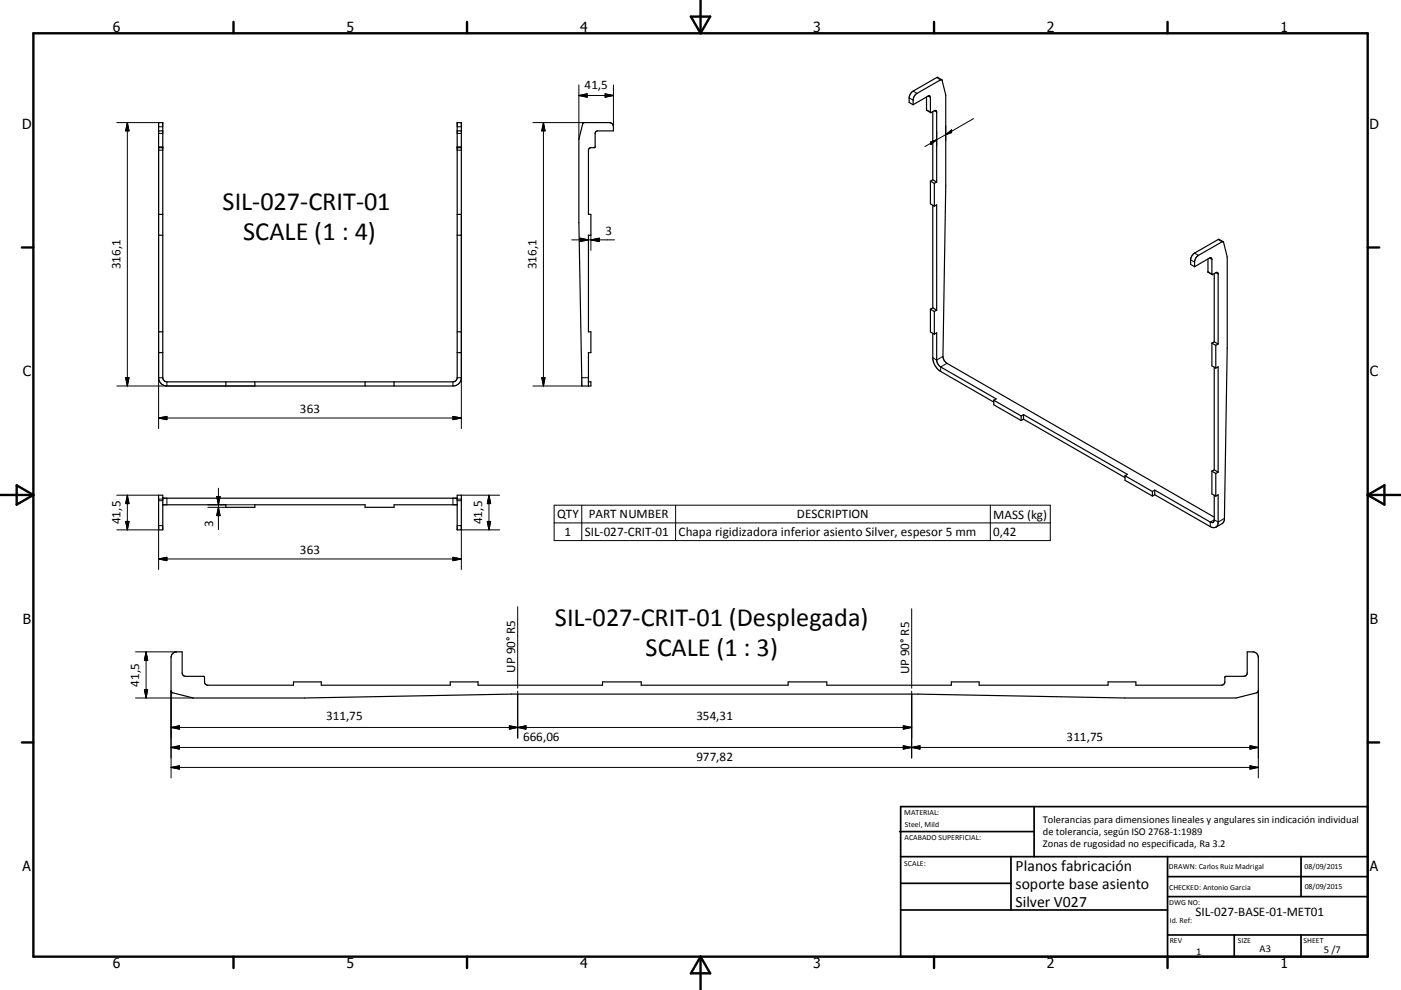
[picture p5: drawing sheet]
<svg xmlns="http://www.w3.org/2000/svg" width="420mm" height="297mm" viewBox="0 0 420 297" stroke-linecap="round" stroke-linejoin="round" font-family="sans-serif">
<g fill="none" stroke="#000" stroke-width=".36">
<path d="M47.6 36.8h1.2v76.5a1.31 1.31 0 0 0 1.2 1.3h85.8a1.3 1.3 0 0 0 1.3-1.3v-76.5h1.2v76.5a2.5 2.5 0 0 1-2.5 2.5h-85.8a2.5 2.5 0 0 1-2.4-2.5zM47.6 39.3h1.2M137.1 39.3h1.2M273.8 31.4l4.9-2.6 .2 .4 .1 4.6M277.8 29.1v3.9l1.2 .8M279 33.8l1.4-.7 .4 .5v21M279.7 33.5v20.5M282.3 23.9l-1.4-.7-7.1 4.1a2.65 2.65 0 0 0-1.2 2.1v1.3l1.2 .7M282.3 23.9l1.2 4.6v27.3l-.8 51.1a2.63 2.63 0 0 0 1.2 2.1l80.1 46.2M282.3 23.9l-7.4 4.1a2.55 2.55 0 0 0-1.1 1.8v1.6M47.6 44.3h1.2M137.1 44.3h1.2"/>
<path d="M278.9 54.4v6.8l1.2 .7M278.9 54.4l1.2 .6M279.7 54l-.8 .4M279.7 54l1.1 .6M280.1 55v6.9M280.8 54.6l-.7 .4M47.6 70.6h1.2M47.6 64.3h1.2M137.1 70.6h1.2M137.1 64.3h1.2M279.7 61.6v30.8M280.1 61.9l.7-.5v31.6"/>
<path d="M362.2 77.7v3.9l1.2 .8M366.7 72.5l-1.4-.7-7.1 4.1a2.68 2.68 0 0 0-1.2 2.1v1.3l1.2 .7M47.6 99.5h1.2M137.1 99.5h1.2M278.9 92.8v6.8l1.2 .7M278.9 92.8l1.2 .7M279.7 92.4l-.8 .4M279.7 92.4l1.1 .6M280.1 93.5v6.8M280.8 93l-.7 .5M358.2 80l4.4-2.6 .5-.1 .2 .5 .1 4.6M358.2 80v-1.6a2.42 2.42 0 0 1 1.1-1.8l7.3-4.1 .2 .2 1.1 4.4v27.2l-.8 51.6-.5 1-2.1 1.3"/>
<path d="M363.4 82.4l1.4-.7 .4 .3v21.2M364 82.1v20.4M47.6 105.8h1.2M67.7 114.6v1.2M76.4 114.6v1.2M109.5 114.6v1.2M118.1 114.6v1.2M137.1 105.8h1.2M176.4 114.6h.8v1.2h-2.8l-.8-49v-25l1.3-4.9 7.8-.1a1.21 1.21 0 0 1 1.2 1.2v1.3h-4.7l-.6 .2-.2 .5v4.1l-1.6 .3-.4 .7v19.2h.8v6.3h-.8v28.9h.8v6.3h-.8v10M279.7 100v7.3a5.2 5.2 0 0 0 2.3 4.1l15.9 9.2M280.1 100.3l.7-.4v8.1a2.63 2.63 0 0 0 1.2 2.1l16.7 9.6-.8 .4M363.3 102.9v6.9l1.2 .6"/>
<path d="M363.3 102.9l1.2 .7M364 110.2v30.7M364 102.5l1.2 .7M364 102.5l-.7 .4M364.5 110.4l.7-.4v31.6M364.5 103.6v6.8M365.2 103.2l-.7 .4M297.9 120.1v1.3l8.2 4.8M297.9 120.1l8.2 4.7M306.1 124.8v1.4M306.9 125.8l-.8 .4M306.9 124.4v1.4"/>
<path d="M306.9 124.4l-.8 .4M306.9 124.4l31.1 17.9-.7 .4M306.9 125.8l30.4 17.5M47.6 148.6h1.2v10.4h-1.2zM48.8 151.4h18.9v.8h8.7v-.8h33.1v.8h8.6v-.8h19M48.8 149.5h88.3M137.1 148.6h1.2v10.4h-1.2zM337.3 142.7v1.4l8.2 4.7M337.3 142.7l8.2 4.8M345.5 147.5v1.3M346.2 147l16.6 9.6a.72 .72 0 0 0 .9 .1 .72 .72 0 0 0 .3-.7v-7.4M346.2 148.4l16.6 9.6 1 .3 .7-.2"/>
<path d="M346.2 148.4l-.7 .4M346.2 147v1.4M346.2 147l-.7 .5M363.3 141.4v6.8l1.2 .6M363.3 141.4l1.2 .6M364 140.9l-.7 .5M364 140.9l1.2 .7M364.5 148.8l.7-.4v8.6l-.3 .8-.4 .3M364.5 142v6.8M365.2 141.6l-.7 .4M51.9 196l.8-.4h1.9v6.3l.4 .8 .6 .2h5.5l.2 .3 .1 1.8 .3 .4 .6 .2h25.7v-1h8.3v1h38.7v-1h8.3v1h37.3v-1h11.6v1h44.1v-1h11.6v1h37.3v-1h8.3v1h38.7v-1h8.3v1h25.7l.6-.2 .3-.4 .1-1.8 .2-.3h5.5l.6-.2 .4-.8v-6.3h1.7a1.67 1.67 0 0 1 1.7 1.6l-.1 10.2-.3 .4-6.3 1.6h-33.4l-62-1.2h-121.9l-62 1.2h-33.4l-6.1-1.5-.4-.4-.1-10.3z"/>
</g>
<g fill="none" stroke="#000" stroke-width=".3">
<path d="M35 36.8h12.6M38.2 36.8v79M38.2 36.8l.5 2.5h-1zM47.6 38h1.2M137.1 38h1.2M159.8 36.8h15.4M162.9 36.8l.5 2.5h-1zM162.9 36.8v79M173.6 28.7h10.3M173.6 28.7l2.4-.6v1.1zM173.6 25.5v16.3M181.4 28.1l2.5 .6-2.5 .5z"/>
<path d="M183.9 25.5v12.5M272.6 29.4l1.2 .7M273.8 27.3l1.1 .7M277.8 32.9l1.1 .7M278.2 28.8l.7 .4M280.1 33.2l.7 .4M280.8 23.3l1.2 .7M280.8 39.3v4.5M283.5 37.8v4.4M291.9 35.6l-8.4 4.8M47.6 45.1h1.2M47.6 40h1.2"/>
<path d="M48.8 44h-1.2v84.6M137.1 45.1h1.2M137.1 44h1.2M137.1 40h1.2M279.1 42.6l1.7-.7-1.7 1.5zM280.8 41.9l-3.5 2.1M283.5 40.4l1.8-1.4v.8zM283.5 40.4l-2.7 1.5M138.3 64.3v64.3M171.4 72h12.8M173.9 71.5l2.5 .5-2.5 .5zM177.2 72l2.5-.5v1z"/>
<path d="M177.2 70.6v4.5M357 78l1.2 .6M358.2 75.9l1.1 .7M362.6 77.4l.7 .4M365.2 71.9l1.2 .6M362.2 81.5l1.1 .7M364.5 81.8l.7 .4M35 115.8h41.4M37.7 113.3h1l-.5 2.5zM47.6 113.3h1.2M50 114.6v1.2M135.8 114.6v1.2"/>
<path d="M137.1 113.3h1.2M159.8 115.8h14.6M162.4 113.3h1l-.5 2.5zM174.4 113.3h2M282.7 106.9l-1.9 1.1-1.1-.7M283.9 109l-1.9 1.1v1.3M47.6 125.4l2.4-.5v1zM47.6 125.4h90.7M135.8 124.9l2.5 .5-2.5 .5zM35 159h12.6M35 148.6h12.6M37.7 156.4h1l-.5 2.6z"/>
<path d="M38.2 148.6v10.4M38.2 148.6l.5 2.5h-1zM47.6 150.2h1.2M47.6 149.7h1.2M48.8 157.7h-1.2v13.2M50 149.5v1.9M62.3 152.2h5.4M62.3 151.4h14.1M65 148.9h1l-.5 2.5zM65.5 146.5v12.4M65.5 152.2l.5 2.5h-1zM135.8 149.5v1.9"/>
<path d="M137.1 150.2h1.2M137.1 149.7h1.2M137.1 157.7h1.2v13.2M138.3 159h11.5M138.3 148.6h11.5M146.1 156.4h1l-.5 2.6zM146.6 148.6l.5 2.5h-1zM146.6 148.6v10.4M166.1 151.6h148.8v10.6h-148.8zM166.1 156.9h148.8M174.4 151.6v10.6M202.6 151.6v10.6"/>
<path d="M296.9 151.6v10.6M367.1 155.5l-1.9 1.1-1.2-.6-1.2 .6v1.4M47.6 167.7l2.4-.5v1zM47.6 167.7h90.7M135.8 167.2l2.5 .5-2.5 .5zM40.6 195.6h12.3M43.8 195.6v13.8M43.8 195.6l.5 2.5h-1zM155.2 182v24.5M273.3 182.6v23.9M40.6 209.4h17.3M43.3 206.9h1l-.5 2.5z"/>
<path d="M51.3 218.2h222M51.3 218.2l2.5-.5v1.1zM51.3 207.2v26.2M152.7 217.7l5 1.1v-1.1l-5 1.1zM155.2 207.3v14.1M270.8 217.7l2.5 .5-2.5 .6zM273.3 207.3v20.1M377.3 207.2v26.2M51.3 224.2l2.5-.5v1zM51.3 230.2l2.5-.4v.9zM51.3 224.2h326M51.3 230.2h326"/>
<path d="M270.8 223.7l5 1v-1l-5 1zM374.8 229.8l2.5 .4-2.5 .5zM374.8 223.7l2.5 .5-2.5 .5z"/>
</g>
<g fill="none" stroke="#000" stroke-width=".71">
<path d="M10 10h400v277h-400zM70 6.6v3.4M140 6.6v3.4M207.1 5h5.8l-2.9 5zM210 0v10M280 6.6v3.4M350 6.6v3.4M6.6 74.2h3.4M410 74.2h3.5M0 148.5h10M5 145.6l5 2.9-5 2.9zM410 148.5h10.1"/>
<path d="M410 148.5l5.1-2.9v5.8zM6.6 222.7h3.4M410 222.7h3.5M70 287v3.4M140 287v3.4M210 287v10M210 287l2.9 5h-5.8zM280 287v3.4M350 287v3.4"/>
</g>
<g fill="none" stroke="#000" stroke-width=".51">
<path d="M269.7 249.5h40.3M270 242h140v45h-140zM270 257h140M303.1 257v16M310 242v15M350 257v30M390.1 257v12M270 265h33.1M270 273h80M350 269h60M350 263h60M350 280.5h60"/>
<path d="M370 280.5v6.5M390.1 280.5v6.5"/>
</g>
<g fill="#000" stroke="#000" stroke-width=".3">
<path d="M38.2 36.8l.5 2.5h-1zM162.9 36.8l.5 2.5h-1zM173.6 28.7l2.4-.6v1.1zM181.4 28.1l2.5 .6-2.5 .5zM283.5 40.4l1.8-1.4v.8zM279.1 42.6l1.7-.7-1.7 1.5zM173.9 71.5l2.5 .5-2.5 .5zM177.2 72l2.5-.5v1zM37.7 113.3h1l-.5 2.5zM162.4 113.3h1l-.5 2.5zM47.6 125.4l2.4-.5v1zM135.8 124.9l2.5 .5-2.5 .5z"/>
<path d="M37.7 156.4h1l-.5 2.6zM38.2 148.6l.5 2.5h-1zM65 148.9h1l-.5 2.5zM65.5 152.2l.5 2.5h-1zM146.1 156.4h1l-.5 2.6zM146.6 148.6l.5 2.5h-1zM47.6 167.7l2.4-.5v1zM135.8 167.2l2.5 .5-2.5 .5zM43.8 195.6l.5 2.5h-1zM43.3 206.9h1l-.5 2.5zM51.3 218.2l2.5-.5v1.1zM152.7 217.7l2.5 .5-2.5 .6z"/>
<path d="M155.2 218.2l2.5-.5v1.1zM270.8 217.7l2.5 .5-2.5 .6zM51.3 224.2l2.5-.5v1zM51.3 230.2l2.5-.4v.9zM270.8 223.7l2.5 .5-2.5 .5zM273.3 224.2l2.5-.5v1zM374.8 229.8l2.5 .4-2.5 .5zM374.8 223.7l2.5 .5-2.5 .5z"/>
</g>
<g font-size="7.9">
<text x="66.7" y="62.9">SIL-027-CRIT-01</text>
<text x="72.9" y="71.9">SCALE (1 : 4)</text>
<text x="166.4" y="187.7">SIL-027-CRIT-01 (Desplegada)</text>
<text x="193.5" y="196.7">SCALE (1 : 3)</text>
</g>
<g font-size="4.7">
<text x="304.5" y="261.2">Planos fabricación</text>
<text x="304.5" y="266.6">soporte base asiento</text>
<text x="304.5" y="272">Silver V027</text>
</g>
<g font-size="4.2">
<text x="33.9" y="9.6">6</text>
<text x="103.9" y="9.6">5</text>
<text x="173.9" y="9.6">4</text>
<text x="243.8" y="9.6">3</text>
<text x="313.9" y="9.6">2</text>
<text x="383.9" y="9.6">1</text>
<text x="6.7" y="38.7">D</text>
<text x="410.5" y="38.7">D</text>
<text x="6.9" y="112.9">C</text>
<text x="410.7" y="112.9">C</text>
<text x="6.9" y="187.1">B</text>
<text x="410.7" y="187.1">B</text>
<text x="6.8" y="261.4">A</text>
<text x="410.7" y="261.4">A</text>
<text x="33.9" y="290.4">6</text>
<text x="103.9" y="290.4">5</text>
<text x="173.9" y="290.4">4</text>
<text x="243.8" y="290.4">3</text>
<text x="313.9" y="290.4">2</text>
<text x="383.9" y="290.4">1</text>
</g>
<g font-size="3.9">
<text x="175.3" y="26.6">41,5</text>
<text x="181.5" y="70.4">3</text>
<text x="36.2" y="80.8" transform="rotate(-90 36.2 80.8)">316,1</text>
<text x="160.9" y="80.8" transform="rotate(-90 160.9 80.8)">316,1</text>
<text x="89.9" y="123.9">363</text>
<text x="167" y="155.4">QTY</text>
<text x="176.5" y="155.4">PART NUMBER</text>
<text x="238.9" y="155.4">DESCRIPTION</text>
<text x="297.8" y="155.6">MASS (kg)</text>
<text x="36.2" y="157.2" transform="rotate(-90 36.2 157.2)">41,5</text>
<text x="63.9" y="158.2" transform="rotate(-90 63.9 158.2)">3</text>
<text x="144.5" y="157.2" transform="rotate(-90 144.5 157.2)">41,5</text>
<text x="169.2" y="160.8">1</text>
<text x="175.3" y="160.8">SIL-027-CRIT-01</text>
<text x="203.5" y="160.9">Chapa rigidizadora inferior asiento Silver, espesor 5 mm</text>
<text x="297.8" y="160.8">0,42</text>
<text x="89.9" y="166.1">363</text>
<text x="154.4" y="201.8" transform="rotate(-90 154.4 201.8)">UP 90° R5</text>
<text x="272.5" y="202.4" transform="rotate(-90 272.5 202.4)">UP 90° R5</text>
<text x="41.7" y="206" transform="rotate(-90 41.7 206)">41,5</text>
<text x="97.8" y="216.2">311,75</text>
<text x="208.8" y="216.2">354,31</text>
<text x="156.8" y="222.2">666,06</text>
<text x="319.8" y="222.2">311,75</text>
<text x="208.8" y="228.2">977,82</text>
<text x="358.4" y="274.9">SIL-027-BASE-01-MET01</text>
</g>
<g font-size="3.1">
<text x="312.7" y="246.8">Tolerancias para dimensiones lineales y angulares sin indicación individual</text>
<text x="312.7" y="250.4">de tolerancia, según ISO 2768-1:1989</text>
<text x="312.7" y="254">Zonas de rugosidad no especificada, Ra 3.2</text>
<text x="358.6" y="286.5">1</text>
<text x="377.6" y="285.6">A3</text>
<text x="396.9" y="285.9">5 /7</text>
</g>
<g font-size="2.4">
<text x="271.1" y="244.4">MATERIAL:</text>
<text x="271.2" y="252">ACABADO SUPERFICIAL:</text>
<text x="271.3" y="248">Steel, Mild</text>
<text x="271.1" y="259.7">SCALE:</text>
<text x="350.4" y="260.8">DRAWN: Carlos Ruiz Madrigal</text>
<text x="391.1" y="260.6">08/09/2015</text>
<text x="350.5" y="267">CHECKED: Antonio Garcia</text>
<text x="391.2" y="266.7">08/09/2015</text>
<text x="350.5" y="271.4">DWG NO:</text>
<text x="350.7" y="276.9">Id. Ref:</text>
<text x="350.7" y="282.8">REV</text>
<text x="371.1" y="282.9">SIZE</text>
<text x="390.8" y="283">SHEET</text>
</g>
</svg>
